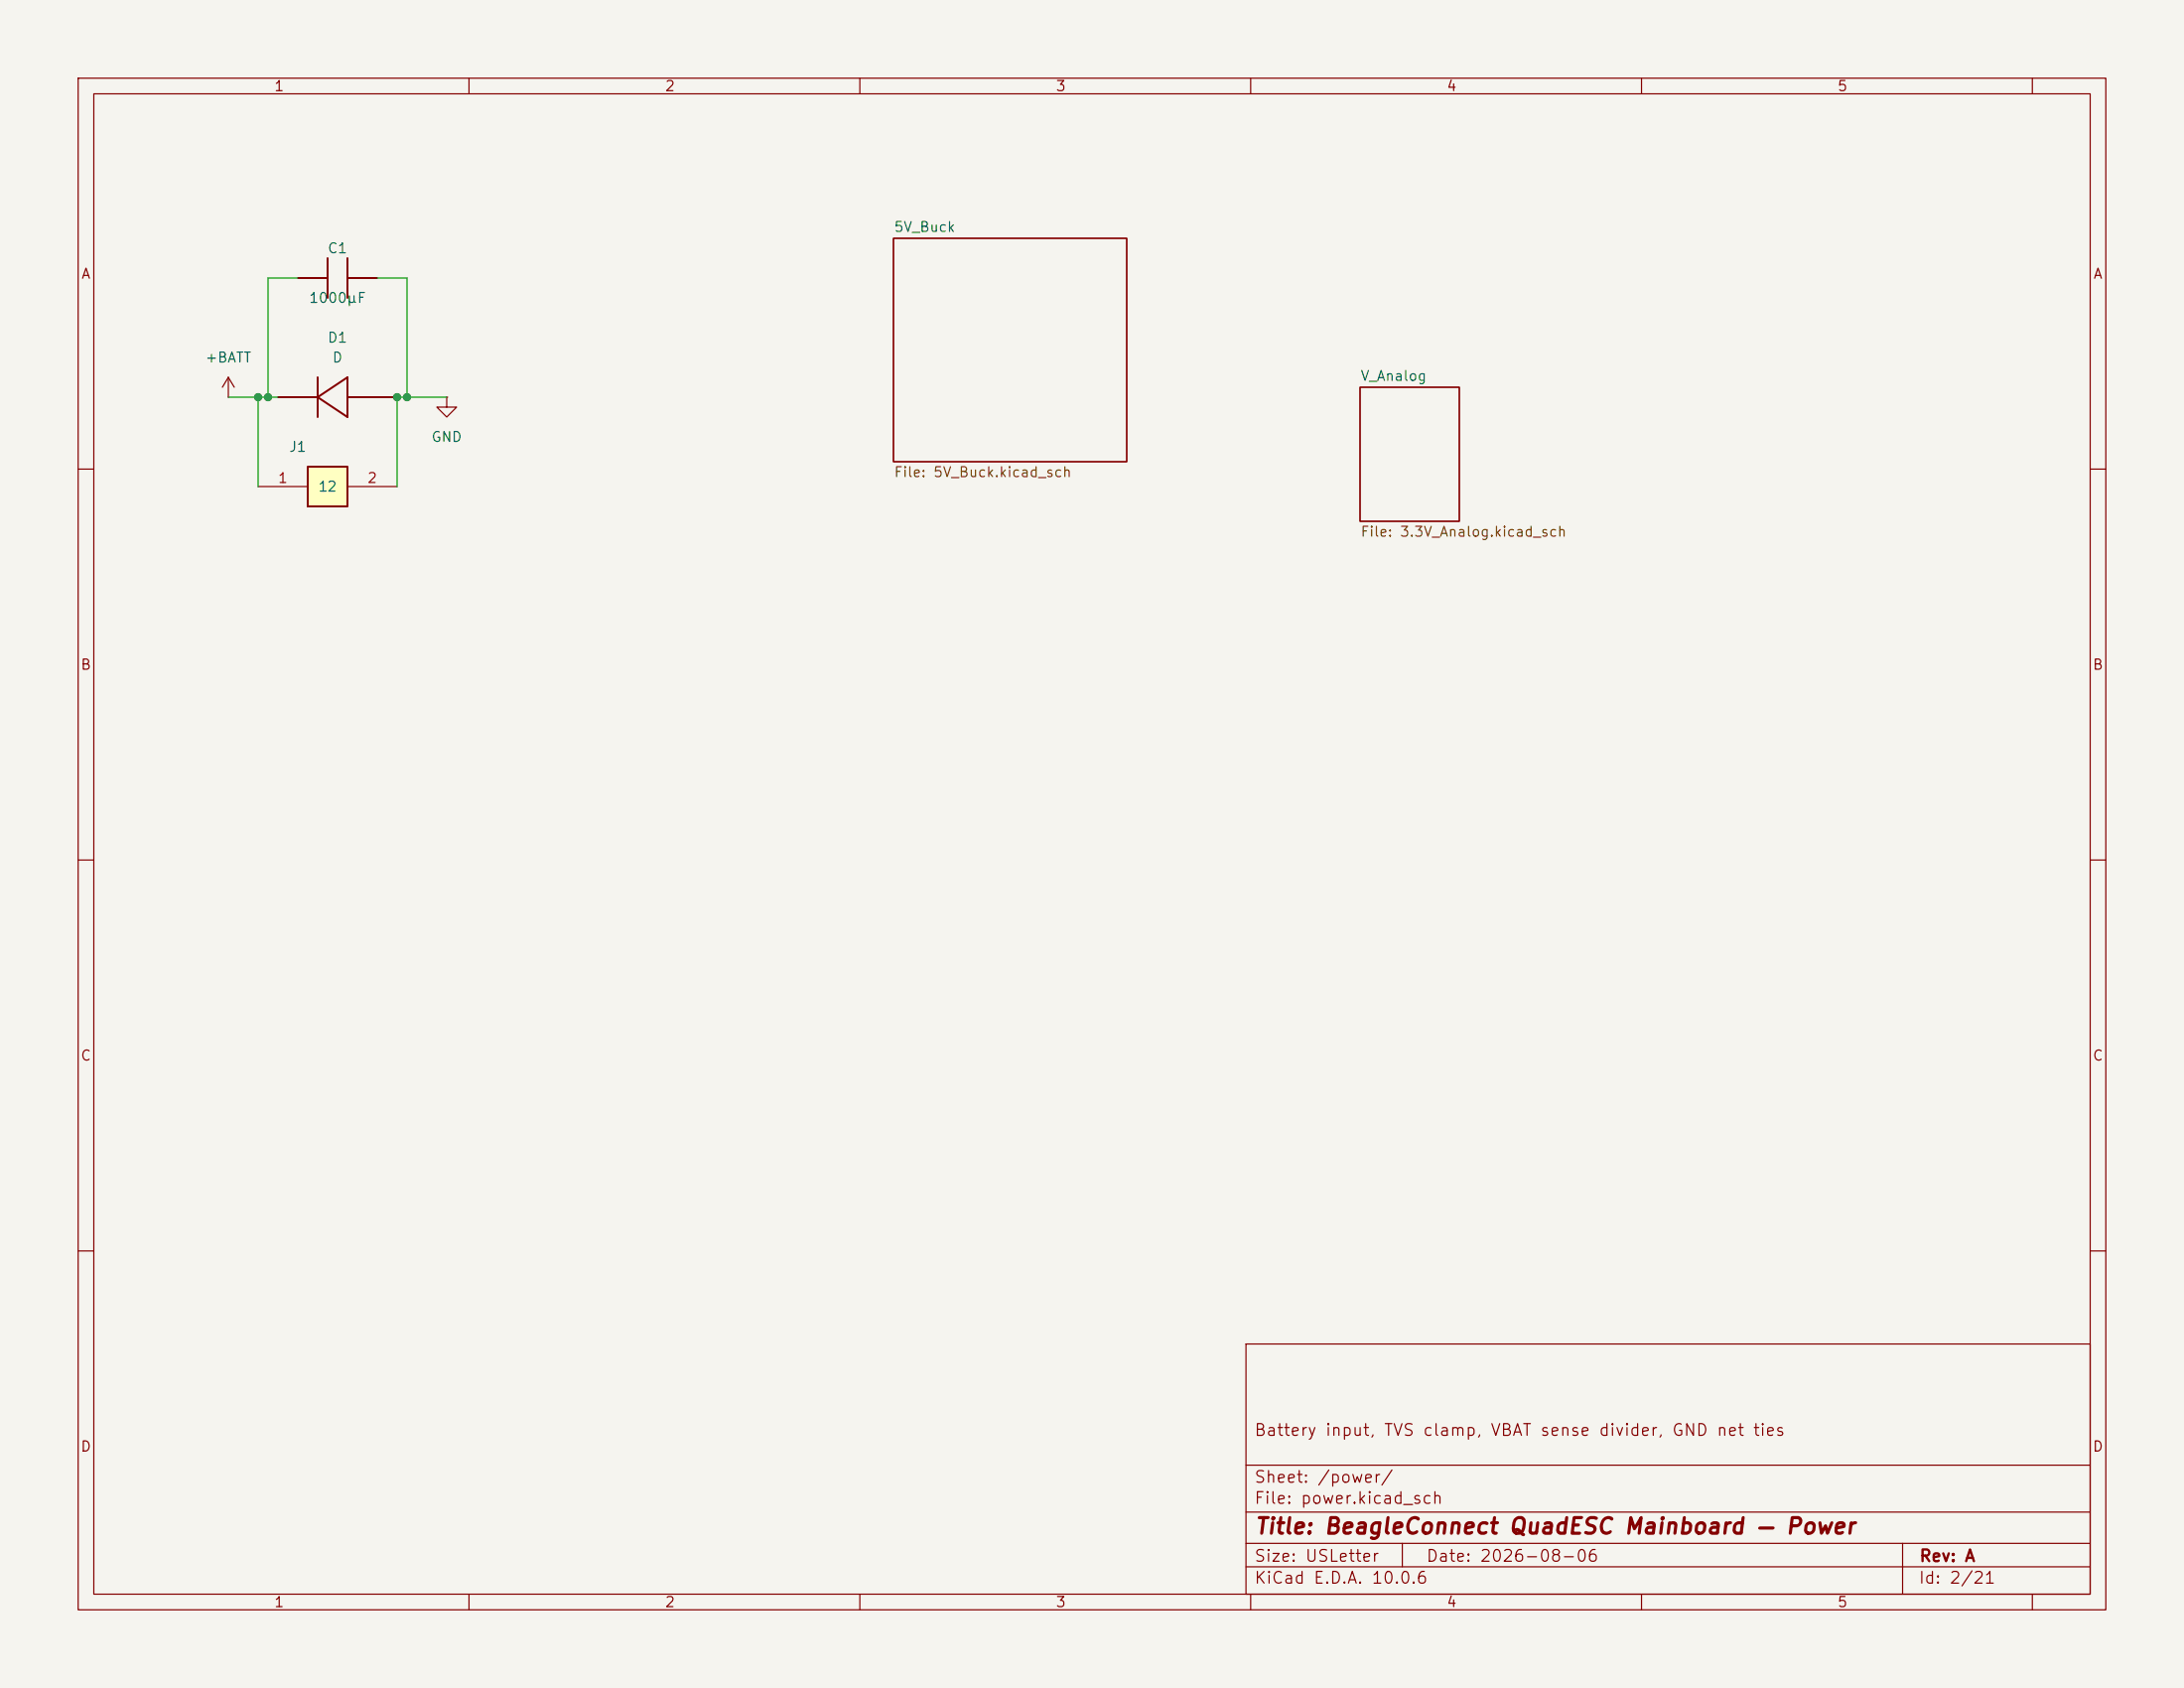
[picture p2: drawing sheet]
<svg xmlns="http://www.w3.org/2000/svg" width="279mm" height="216mm" viewBox="0 0 279 216" stroke-linecap="round" stroke-linejoin="round" font-family="sans-serif">
<path d="M0 0h279.4v215.9h-279.4z" fill="#f5f4ef" stroke="#f5f4ef" stroke-width=".13"/>
<g fill="none" stroke="#840000" stroke-width=".15">
<path d="M10 10h259.4v195.9h-259.4zM12 12h255.4v191.9h-255.4zM60 10v2M110 10v2M160 10v2M210 10v2M260 10v2M38.1 35.6h.1M48.2 35.6h.1M114.3 30.5h29.8v28.6h-29.8zM29.2 50.8h.1M29.2 48.3l-.8 1.2"/>
<path d="M29.2 48.3l.8 1.2M29.2 48.3v2.5M35.6 50.8h.1M50.8 50.8h.1M57.1 50.8v1.3h1.3l-1.3 1.2-1.2-1.2h1.2M57.1 50.8h.1M174 49.5h12.7v17.2h-12.7zM10 60h2M267.4 60h2M10 110h2M267.4 110h2M10 160h2"/>
<path d="M159.4 171.9h108v32h-108zM267.4 160h2M159.4 197.4h108M159.4 193.4h108M159.4 187.4h108M179.4 197.4v3M243.4 197.4v6.5M60 203.9v2M110 203.9v2M159.4 200.4h108M160 203.9v2M210 203.9v2"/>
<path d="M260 203.9v2"/>
</g>
<path d="M38.1 35.6h3.8M41.9 33v5.1M44.4 33v5.1M44.4 35.6h3.9M35.6 50.8h5M40.6 50.8l3.8-2.5v5zM40.6 48.3v5M44.4 50.8h6.4" fill="none" stroke="#840000" stroke-width=".25"/>
<path d="M39.4 59.7h5v5.1h-5z" fill="#ffffc2"/>
<path d="M39.4 59.7h5v5.1h-5z" fill="none" stroke="#840000" stroke-width=".25"/>
<path d="M33 62.2h6.4M44.4 62.2h6.4" fill="none" stroke="#840000" stroke-width=".15"/>
<path d="M38.1 35.6h-3.8v15.2M48.3 35.6h3.8v15.2M29.2 50.8h6.4M33 50.8v11.4M57.1 50.8h-6.3v11.4" fill="none" stroke="#009600" stroke-width=".15"/>
<g fill="#009600" stroke="#009600" stroke-width=".13">
<circle cx="33" cy="50.8" r=".46"/>
<circle cx="34.3" cy="50.8" r=".46"/>
<circle cx="52.1" cy="50.8" r=".46"/>
<circle cx="50.8" cy="50.8" r=".46"/>
</g>
<text font-size="2" fill="#840000" x="160.4" y="196.7">Title: BeagleConnect QuadESC Mainboard — Power</text>
<g font-size="1.5" fill="#840000">
<text x="160.4" y="184">Battery input, TVS clamp, VBAT sense divider, GND net ties</text>
<text x="160.4" y="190">Sheet: /power/</text>
<text x="160.4" y="192.7">File: power.kicad_sch</text>
<text x="160.4" y="202.9">KiCad E.D.A. 10.0.6</text>
<text x="160.4" y="200.1">Size: USLetter</text>
<text x="182.4" y="200.1">Date: 2026-08-06</text>
<text x="245.4" y="202.9">Id: 2/21</text>
<text x="245.4" y="200.1">Rev: A</text>
</g>
<g font-size="1.3" fill="#840000">
<text x="35" y="12">1</text>
<text x="85" y="12">2</text>
<text x="135" y="12">3</text>
<text x="185" y="12">4</text>
<text x="235" y="12">5</text>
<text x="10.3" y="36">A</text>
<text x="267.7" y="36">A</text>
<text x="10.2" y="86">B</text>
<text x="267.6" y="86">B</text>
<text x="10.2" y="136">C</text>
<text x="267.6" y="136">C</text>
<text x="10.2" y="186">D</text>
<text x="267.6" y="186">D</text>
<text x="35" y="205.9">1</text>
<text x="85" y="205.9">2</text>
<text x="135" y="205.9">3</text>
<text x="185" y="205.9">4</text>
<text x="235" y="205.9">5</text>
</g>
<g font-size="1.3" fill="#006464">
<text x="114.3" y="30">5V_Buck</text>
<text x="41.8" y="32.7">C1</text>
<text x="39.4" y="39.1">1000µF</text>
<text x="26.1" y="46.7">+BATT</text>
<text x="41.8" y="44.1">D1</text>
<text x="42.4" y="46.7">D</text>
<text x="174" y="49">V_Analog</text>
<text x="36.9" y="58.1">J1</text>
<text x="55.1" y="56.8">GND</text>
<text x="40.6" y="63.2">12</text>
</g>
<g font-size="1.3" fill="#a90000">
<text x="35.5" y="62.1">1</text>
<text x="46.9" y="62.1">2</text>
</g>
<g font-size="1.3" fill="#725600">
<text x="114.3" y="61.3">File: 5V_Buck.kicad_sch</text>
<text x="174" y="69">File: 3.3V_Analog.kicad_sch</text>
</g>
</svg>
